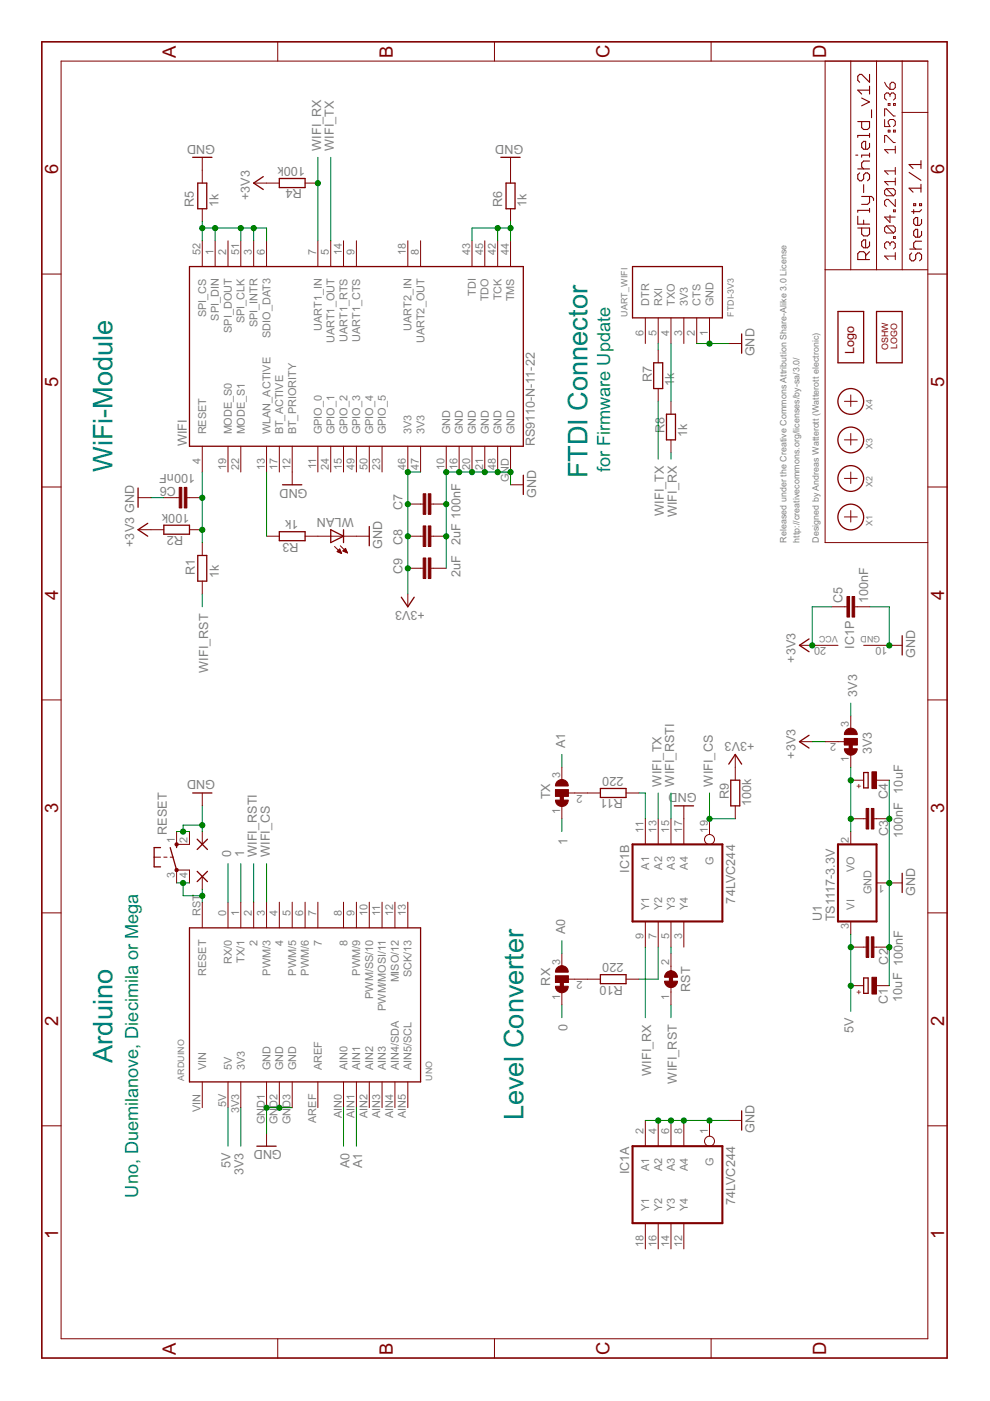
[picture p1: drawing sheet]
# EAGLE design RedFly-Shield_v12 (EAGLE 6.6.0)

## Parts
3V3  SJ2W  [SJ_2]
ARDUINO  UNO  DUEMILANOVE  [DUEMILANOVE]
C1  10uF  CPOL-EU153CLV-0505  [153CLV-0505]
C2  100nF  C-EUC0603  [C0603]
C3  100nF  C-EUC0603  [C0603]
C4  10uF  CPOL-EU153CLV-0505  [153CLV-0505]
C5  100nF  C-EUC0603  [C0603]
C6  100nF  C-EUC0603  [C0603]
C7  100nF  C-EUC0603  [C0603]
C8  2uF  C-EUC0603  [C0603]
C9  2uF  C-EUC0603  [C0603]
GND  SMD2  [SMD1,27-2,54]
IC1  74LVC244  74HC244DW  [SO20W]
LOGO1  OSHW_LOGO_6MILX0100-NT  [OSHW_6X100_NOTEXT]
R1  1k  R-EU_R0603  [R0603]
R2  100k  R-EU_R0603  [R0603]
R3  1k  R-EU_R0603  [R0603]
R4  100k  R-EU_R0603  [R0603]
R5  1k  R-EU_R0603  [R0603]
R6  1k  R-EU_R0603  [R0603]
R7  1k  R-EU_R0603  [R0603]
R8  1k  R-EU_R0603  [R0603]
R9  100k  R-EU_R0603  [R0603]
R10  220  R-EU_R0603  [R0603]
R11  220  R-EU_R0603  [R0603]
RESET  10-XX  [B3F-10XX]
RST  SJ  [SJ]
RST2  SMD2  [SMD1,27-2,54]
RX  SJ2W  [SJ_2]
TX  SJ2W  [SJ_2]
U1  TS1117-3.3V  TS1117  [SOT223]
U$1  WE-LOGO  [WE-LOGO]
UART_WIFI  FTDI-3V3  FTDI  [FTDI]
WIFI  RS9110-N-11-22  RS9110-N-11-21  [RS9110-N-11-21]
WLAN  LEDCHIPLED_0603  [CHIPLED_0603]
X1  PASSER  [PASSER]
X2  PASSER  [PASSER]
X3  PASSER  [PASSER]
X4  PASSER  [PASSER]

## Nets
0: ARDUINO.0(RX/0) RX.1
1: ARDUINO.1(TX/1) TX.1
3V3: 3V3.3 ARDUINO.3V3
3V_OUT: 3V3.1 C3.1 C4.+ U1.2(VO)
5V: ARDUINO.5V C1.+ C2.1 U1.3(VI)
+3V3: 3V3.2 C5.1 C7.1 C8.1 C9.1 IC1.20(P:VCC) R2.2 R4.1 R9.2 WIFI.46(3V3) WIFI.47(3V3)
A0: ARDUINO.AIN0 RX.3
A1: ARDUINO.AIN1 TX.3
GND: ARDUINO.GND1(GND) ARDUINO.GND2(GND) ARDUINO.GND3(GND) C1.- C2.2 C3.2 C4.- C5.2 C6.1 C7.2 C8.2 C9.2 GND.1(P) IC1.1(A:G) IC1.2(A:A1) IC1.4(A:A2) IC1.6(A:A3) IC1.8(A:A4) IC1.10(P:GND) IC1.17(B:A4) R5.1 R6.1 RESET.1(S) RESET.2(S1) U1.1(GND) UART_WIFI.1(GND) UART_WIFI.2(CTS) WIFI.10(GND) WIFI.12(BT_PRIORITY) WIFI.16(GND) WIFI.20(GND) WIFI.21(GND) WIFI.48(GND) WIFI.GND WLAN.C
N$5: R6.2 WIFI.42(TCK) WIFI.43(TDI) WIFI.44(TMS)
N$7: R5.2 WIFI.1(SPI_DIN) WIFI.3(SPI_INTR) WIFI.6(SDIO_DAT3) WIFI.51(SPI_CLK) WIFI.52(SPI_CS)
N$11: R3.1 WIFI.13(WLAN_ACTIVE)
N$12: R3.2 WLAN.A
N$103: R7.1 UART_WIFI.5(RXI)
N$104: R8.1 UART_WIFI.4(TXO)
RST: ARDUINO.RST(RESET) RESET.3(P) RESET.4(P1) RST2.1(P)
WIFI_CS: ARDUINO.3(PWM/3) IC1.19(B:G) R9.1
WIFI_RST: R1.2 RST.1
WIFI_RST2: C6.2 R1.1 R2.1 WIFI.4(RESET)
WIFI_RSTI: ARDUINO.2 IC1.15(B:A3)
WIFI_RSTO: IC1.5(B:Y3) RST.2
WIFI_RX: IC1.9(B:Y1) R4.2 R8.2 WIFI.7(UART1_IN)
WIFI_RX2: R11.1 TX.2
WIFI_RXI: IC1.11(B:A1) R11.2
WIFI_TX: IC1.13(B:A2) R7.2 WIFI.5(UART1_OUT)
WIFI_TX2: R10.2 RX.2
WIFI_TXO: IC1.7(B:Y2) R10.1
Unconnected: ARDUINO.4 ARDUINO.5(PWM/5) ARDUINO.6(PWM/6) ARDUINO.7 ARDUINO.8 ARDUINO.9(PWM/9) ARDUINO.10(PWM/SS/10) ARDUINO.11(PWM/MOSI/11) ARDUINO.12(MISO/12) ARDUINO.13(SCK/13) ARDUINO.AIN2 ARDUINO.AIN3 ARDUINO.AIN4(AIN4/SDA) ARDUINO.AIN5(AIN5/SCL) IC1.3(B:Y4) IC1.12(A:Y4) IC1.14(A:Y3) IC1.16(A:Y2) IC1.18(A:Y1) UART_WIFI.3(3V3) UART_WIFI.6(DTR) WIFI.2(SPI_DOUT) WIFI.8(UART2_OUT) WIFI.9(UART1_CTS) WIFI.11(GPIO_0) WIFI.14(UART1_RTS) WIFI.15(GPIO_2) WIFI.17(BT_ACTIVE) WIFI.18(UART2_IN) WIFI.19(MODE_S0) WIFI.22(MODE_S1) WIFI.23(GPIO_5) WIFI.24(GPIO_1) WIFI.45(TDO) WIFI.49(GPIO_3) WIFI.50(GPIO_4)

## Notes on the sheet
- Arduino | WiFi-Module
- Uno, Duemilanove, Diecimila or Mega
- Level Converter
- FTDI Connector
- for Firmware Update
- Released under the Creative Commons Attribution Share-Alike License
- http://creativecommons.org/licenses/by-sa/4.0/
- Designed by Andreas Watterott (Watterott electronic)

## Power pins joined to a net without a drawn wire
AREF: ARDUINO.AREF
VIN: ARDUINO.VIN
